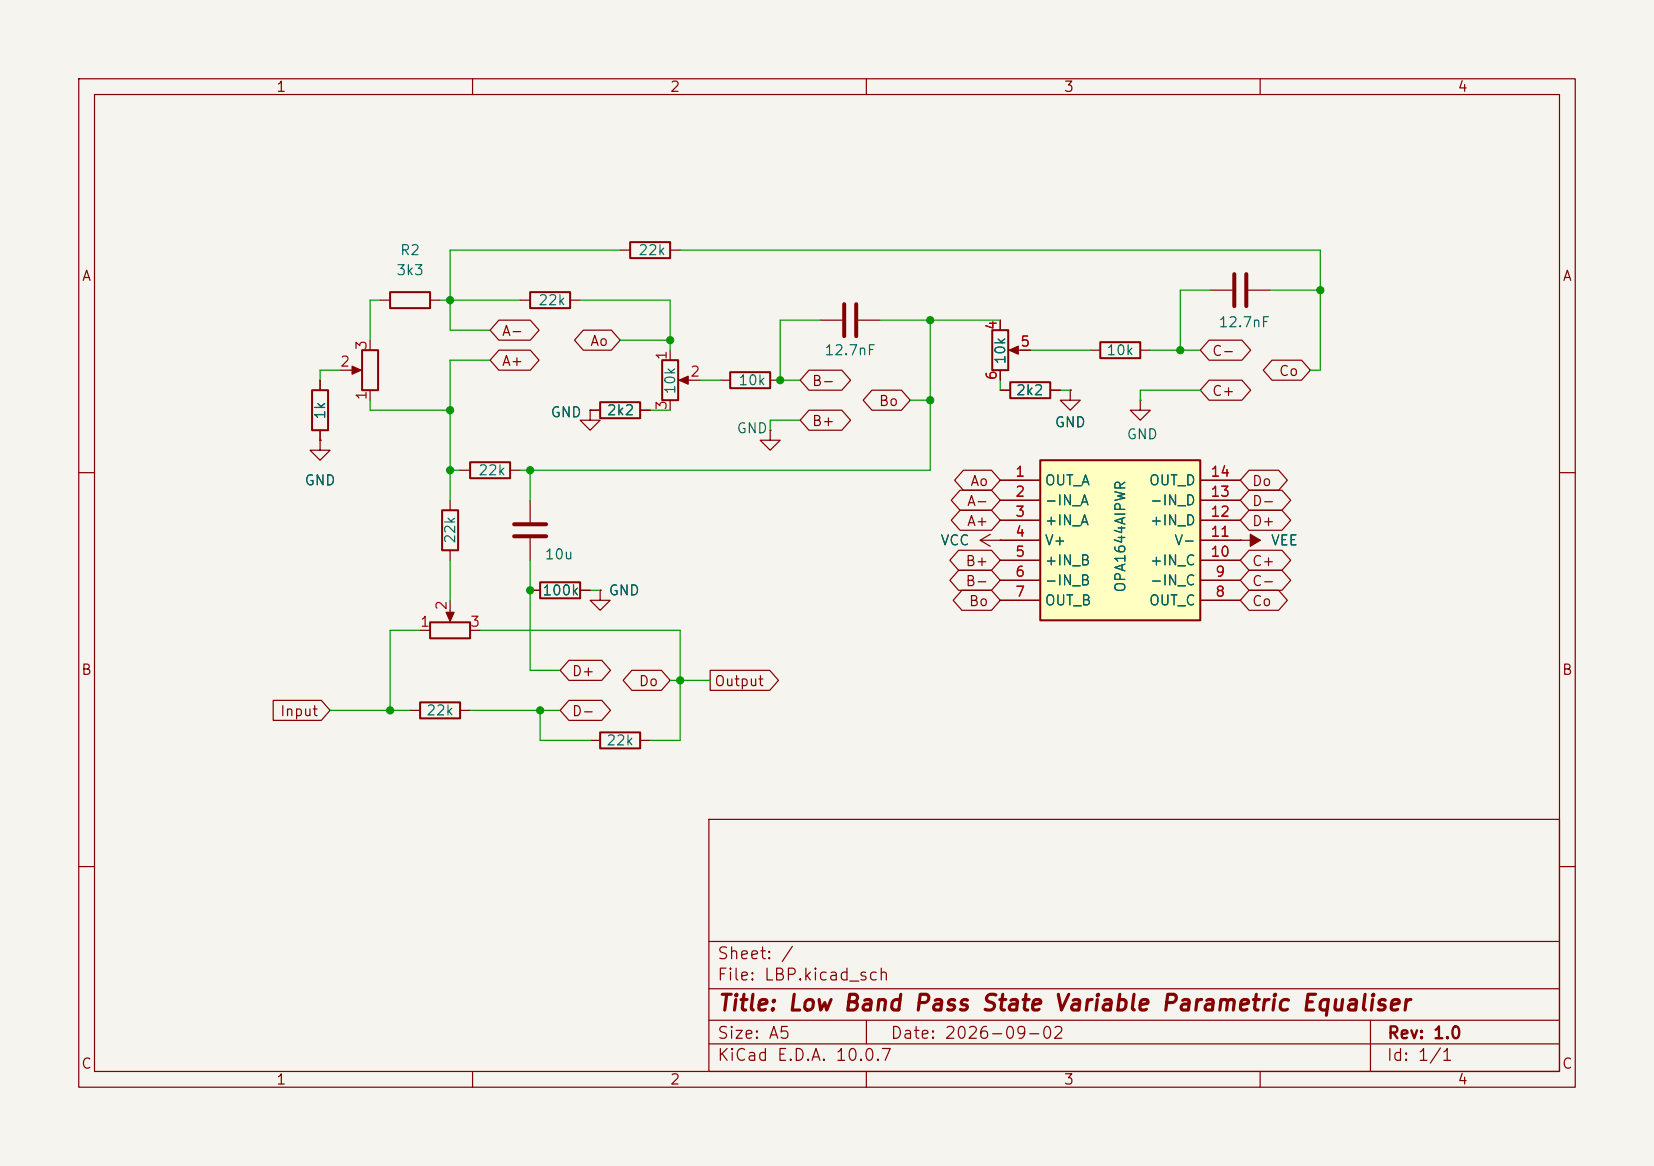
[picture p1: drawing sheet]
<svg xmlns="http://www.w3.org/2000/svg" width="210mm" height="148mm" viewBox="0 0 210 148" stroke-linecap="round" stroke-linejoin="round" font-family="sans-serif">
<path d="M0 0h210v148h-210z" fill="#f5f4ef" stroke="#f5f4ef" stroke-width=".13"/>
<g fill="none" stroke="#840000" stroke-width=".15">
<path d="M10 10h190v128h-190zM12 12h186v124h-186zM60 10v2M110 10v2M160 10v2M48.3 38.1h1.2M54.6 38.1h1.3M66 38.1h1.3M72.4 38.1h1.3M78.7 31.8h1.3M85.1 31.8h1.3M153.7 36.8h2.8"/>
<path d="M158.5 36.8h2.8M40.6 55.9v1.3h1.3l-1.3 1.2-1.2-1.2h1.2M40.6 55.9h.1M40.6 48.3v1.2M40.6 54.6v1.3M43.2 47h2.3M47 43.2v1.3M47 49.5v1.3M58.4 59.7h1.3M64.8 59.7h1.2M74.9 52.1v1.2h1.3l-1.3 1.3-1.2-1.3h1.2M74.9 52.1h.1"/>
<path d="M74.9 52.1h1.3M81.3 52.1h1.2M85.1 44.5v1.2M85.1 50.8v1.3M86.6 48.3h2.3M91.4 48.3h1.3M97.8 54.6v1.3h1.3l-1.3 1.3-1.3-1.3h1.3M97.8 54.6h.1M97.8 48.3h1.3M104.1 40.6h2.8M109 40.6h2.8M127 49.5h1.3"/>
<path d="M127 40.6v1.3M127 47v1.3M128.5 44.5h2.3M133.3 49.5h1.3M135.9 49.5v1.3h1.3l-1.3 1.3-1.3-1.3h1.3M135.9 49.5h.1M138.4 44.5h1.3M144.8 50.8v1.3h1.2l-1.2 1.2-1.3-1.2h1.3M144.8 50.8h.1M144.8 44.5h1.2M10 60h2M57.1 63.5v1.3"/>
<path d="M57.1 69.9v1.2M57.1 76.2v2.3M67.3 74.9h1.3M67.3 63.5v2.8M67.3 68.3v2.8M73.7 74.9h1.2M76.2 74.9v1.3h1.3l-1.3 1.3-1.3-1.3h1.3M76.2 74.9h.1M124.5 68.6l1.2 .7M124.5 68.6h2.5M125.7 67.8l-1.2 .8M127 68.6h.1"/>
<path d="M198 60h2M52.1 90.2h1.2M53.3 80h1.3M58.4 90.2h1.3M59.7 80h1.3M74.9 94h1.3M81.3 94h1.2M10 110h2M90 104h108v32h-108zM90 119.5h108M198 110h2M60 136v2"/>
<path d="M90 132.5h108M90 129.5h108M90 125.5h108M110 136v2M110 129.5v3M160 136v2M174 129.5v6.5"/>
</g>
<path d="M107.2 38.6v4.1M108.7 38.6v4.1M156.7 34.8v4.1M158.2 34.8v4.1M65.3 68.1h4M65.3 66.5h4" fill="none" stroke="#840000" stroke-width=".51"/>
<g fill="none" stroke="#840000" stroke-width=".25">
<path d="M49.5 37.1h5.1v2h-5.1zM67.3 37.1h5.1v2h-5.1zM80 30.7h5.1v2.1h-5.1zM39.6 49.5h2.1v5.1h-2.1zM46 44.5h2v5h-2zM59.7 58.7h5.1v2h-5.1zM76.2 51.1h5.1v2h-5.1zM84.1 45.7h2v5.1h-2zM92.7 47.2h5.1v2.1h-5.1zM126 41.9h2v5.1h-2zM128.3 48.5h5v2h-5zM139.7 43.4h5.1v2.1h-5.1z"/>
<path d="M54.6 79h5.1v2h-5.1zM56.1 64.8h2.1v5.1h-2.1zM68.6 73.9h5.1v2h-5.1zM53.3 89.2h5.1v2h-5.1zM76.2 93h5.1v2h-5.1z"/>
</g>
<g fill="#840000" stroke="#840000" stroke-width=".15">
<path d="M56.6 77.7h1.1l-.6 1.2z"/>
<path d="M128.1 44.5l1.2-.6v1.1z"/>
<path d="M86.2 48.3l1.2-.5v1z"/>
<path d="M44.7 46.5l1.1 .5-1.1 .5z"/>
</g>
<path d="M132.1 58.4h20.3v20.3h-20.3z" fill="#ffffc2"/>
<path d="M132.1 58.4h20.3v20.3h-20.3z" fill="none" stroke="#840000" stroke-width=".25"/>
<g fill="none" stroke="#840000" stroke-width=".15">
<path d="M40.6 55.9h.1M40.6 48.3v1.2M40.6 54.6v1.3M63.3 40.6h4l1.1 1.3-1.1 1.3h-4l-1.1-1.3zM63.3 44.4h4l1.1 1.3-1.1 1.3h-4l-1.1-1.3zM74.1 41.9h3.5l1.1 1.3-1.1 1.3h-3.5l-1.2-1.3zM74.9 52.1h.1M74.9 52.1h1.3M81.3 52.1h1.2M102.7 52.1h4.2l1.1 1.2-1.1 1.3h-4.2l-1.1-1.3zM102.7 47h4.2l1.1 1.3-1.1 1.2h-4.2l-1.1-1.2zM110.7 49.5h3.8l1.1 1.3-1.1 1.3h-3.8l-1.1-1.3z"/>
<path d="M122.3 59.7h3.6l1.1 1.3-1.1 1.2h-3.6l-1.1-1.2zM127 49.5h1.3M127 40.6v1.3M127 47v1.3M129.5 44.5h1.3M133.3 49.5h1.3M135.9 49.5h.1M153.5 43.2h4.2l1.1 1.3-1.1 1.2h-4.2l-1.1-1.2zM153.5 48.3h4.2l1.1 1.2-1.1 1.3h-4.2l-1.1-1.3zM158.6 59.7h3.7l1.2 1.3-1.2 1.2h-3.7l-1.1-1.2zM161.5 45.7h3.8l1.1 1.3-1.1 1.3h-3.8l-1.1-1.3zM67.3 74.9h1.3"/>
<path d="M73.7 74.9h1.2M76.2 74.9h.1M121.7 69.8h4.2l1.1 1.3-1.1 1.3h-4.2l-1.1-1.3zM121.7 72.4h4.2l1.1 1.3-1.1 1.2h-4.2l-1.1-1.2zM121.9 64.8h4l1.1 1.2-1.1 1.3h-4l-1.1-1.3zM121.9 62.2h4l1.1 1.3-1.1 1.3h-4l-1.1-1.3zM122.1 74.9h3.8l1.1 1.3-1.1 1.3h-3.8l-1.1-1.3zM127 68.6h.1M127 61h5.1M127 63.5h5.1M127 66h5.1M127 68.6h5.1"/>
<path d="M127 71.1h5.1M127 73.7h5.1M127 76.2h5.1M152.4 61h5.1M152.4 63.5h5.1M152.4 66h5.1M152.4 68.6h7.6M152.4 71.1h5.1M152.4 73.7h5.1M152.4 76.2h5.1M157.5 68.6h.1M158.6 62.2h4.2l1.1 1.3-1.1 1.3h-4.2l-1.1-1.3z"/>
<path d="M158.6 64.8h4.2l1.1 1.2-1.1 1.3h-4.2l-1.1-1.3zM158.6 69.8h4.2l1.1 1.3-1.1 1.3h-4.2l-1.1-1.3zM158.6 72.4h4.2l1.1 1.3-1.1 1.2h-4.2l-1.1-1.2zM158.6 74.9h3.7l1.2 1.3-1.2 1.3h-3.7l-1.1-1.3zM34.7 88.9h6.1l1.1 1.3-1.1 1.2h-6.1zM72.2 83.8h4.2l1.1 1.3-1.1 1.3h-4.2l-1.1-1.3zM72.2 88.9h4.2l1.1 1.3-1.1 1.2h-4.2l-1.1-1.2zM80.2 85.1h3.8l1.1 1.3-1.1 1.2h-3.8l-1.1-1.2zM90.2 85.1h7.5l1.1 1.3-1.1 1.2h-7.5z"/>
</g>
<path d="M158.7 67.8l1.3 .8-1.3 .7z" fill="#840000" stroke="#840000" stroke-width=".15"/>
<g fill="none" stroke="#009600" stroke-width=".15">
<path d="M48.3 38.1h-1.3v5.1M55.9 38.1h10.1M73.7 38.1h11.4v6.4M78.7 31.8h-21.6v10.1h5.1M86.4 31.8h81.2v15.2h-1.2M153.7 36.8h-3.8v7.7M161.3 36.8h6.3M43.2 47h-2.6v1.3M47 50.8v1.3h10.1M57.1 59.7h1.3M62.2 45.7h-5.1v17.8M67.3 59.7v3.8"/>
<path d="M78.7 43.2h6.4M82.5 52.1h2.6M88.9 48.3h2.5M101.6 53.3h-3.8v1.3M104.1 40.6h-5v7.7h2.5M111.8 40.6h15.2M115.6 50.8h2.5M118.1 40.6v19.1h-52.1M127 48.3v1.2M130.8 44.5h7.6M134.6 49.5h1.3M146 44.5h6.4"/>
<path d="M152.4 49.5h-7.6v1.3M57.1 71.1v5.1M67.3 71.1v14h3.8M74.9 74.9h1.3M41.9 90.2h10.2M53.3 80h-3.8v10.2M59.7 90.2h11.4M61 80h25.4v14h-3.9M68.6 90.2v3.8h6.3M85.1 86.4h5.1"/>
</g>
<g fill="#009600" stroke="#009600" stroke-width=".13">
<circle cx="118.1" cy="40.6" r=".46"/>
<circle cx="118.1" cy="50.8" r=".46"/>
<circle cx="85.1" cy="43.2" r=".46"/>
<circle cx="99.1" cy="48.3" r=".46"/>
<circle cx="68.6" cy="90.2" r=".46"/>
<circle cx="67.3" cy="74.9" r=".46"/>
<circle cx="86.4" cy="86.4" r=".46"/>
<circle cx="49.5" cy="90.2" r=".46"/>
<circle cx="57.1" cy="38.1" r=".46"/>
<circle cx="57.1" cy="52.1" r=".46"/>
<circle cx="57.1" cy="59.7" r=".46"/>
<circle cx="67.3" cy="59.7" r=".46"/>
<circle cx="167.6" cy="36.8" r=".46"/>
<circle cx="149.9" cy="44.5" r=".46"/>
</g>
<text font-size="2" fill="#840000" x="91" y="128.8">Title: Low Band Pass State Variable Parametric Equaliser</text>
<g font-size="1.5" fill="#840000">
<text x="91" y="124.8">File: LBP.kicad_sch</text>
<text x="91" y="122.1">Sheet: /</text>
<text x="91" y="135">KiCad E.D.A. 10.0.7</text>
<text x="91" y="132.2">Size: A5</text>
<text x="113" y="132.2">Date: 2026-09-02</text>
<text x="176" y="135">Id: 1/1</text>
<text x="176.1" y="132.2">Rev: 1.0</text>
</g>
<g font-size="1.3" fill="#840000">
<text x="35" y="12">1</text>
<text x="85" y="12">2</text>
<text x="135" y="12">3</text>
<text x="185" y="12">4</text>
<text x="10.3" y="36">A</text>
<text x="198.3" y="36">A</text>
<text x="63.6" y="43">A-</text>
<text x="63.6" y="46.8">A+</text>
<text x="74.8" y="44.2">Ao</text>
<text x="153.8" y="45.5">C-</text>
<text x="103" y="49.3">B-</text>
<text x="111.5" y="51.9">Bo</text>
<text x="153.8" y="50.6">C+</text>
<text x="162.3" y="48">Co</text>
<text x="103" y="54.4">B+</text>
<text x="122.7" y="64.6">A-</text>
<text x="123.1" y="62">Ao</text>
<text x="158.9" y="64.6">D-</text>
<text x="158.9" y="62">Do</text>
<text x="122.7" y="67.1">A+</text>
<text x="158.9" y="67.1">D+</text>
<text x="122.5" y="72.2">B+</text>
<text x="122.5" y="74.7">B-</text>
<text x="122.9" y="77.3">Bo</text>
<text x="158.9" y="72.2">C+</text>
<text x="158.9" y="74.7">C-</text>
<text x="158.9" y="77.3">Co</text>
<text x="10.2" y="86">B</text>
<text x="72.5" y="86.1">D+</text>
<text x="81" y="87.4">Do</text>
<text x="90.6" y="87.4">Output</text>
<text x="198.2" y="86">B</text>
<text x="35.5" y="91.2">Input</text>
<text x="72.5" y="91.2">D-</text>
<text x="10.2" y="136">C</text>
<text x="35" y="138">1</text>
<text x="85" y="138">2</text>
<text x="135" y="138">3</text>
<text x="185" y="138">4</text>
<text x="198.2" y="136">C</text>
</g>
<g font-size="1.3" fill="#006464">
<text x="50.2" y="35.3">3k3</text>
<text x="50.7" y="32.7">R2</text>
<text x="81" y="32.7">22k</text>
<text x="68.3" y="39.1">22k</text>
<text x="154.6" y="41.9">12.7nF</text>
<text x="104.6" y="45.4">12.7nF</text>
<text x="128" y="46.4" transform="rotate(-90 128 46.4)">10k</text>
<text x="140.4" y="45.4">10k</text>
<text x="41.6" y="53.4" transform="rotate(-90 41.6 53.4)">1k</text>
<text x="69.8" y="53.3">GND</text>
<text x="76.9" y="53">2k2</text>
<text x="86.1" y="50.2" transform="rotate(-90 86.1 50.2)">10k</text>
<text x="93.7" y="49.2">10k</text>
<text x="128.9" y="50.5">2k2</text>
<text x="93.4" y="55.3">GND</text>
<text x="133.8" y="54.6">GND</text>
<text x="143" y="56.1">GND</text>
<text x="38.6" y="61.9">GND</text>
<text x="60.6" y="60.7">22k</text>
<text x="132.6" y="61.9">OUT_A</text>
<text x="132.6" y="64.5">-IN_A</text>
<text x="145.8" y="61.9">OUT_D</text>
<text x="145.9" y="64.5">-IN_D</text>
<text x="58.1" y="69.1" transform="rotate(-90 58.1 69.1)">22k</text>
<text x="69.1" y="71.3">10u</text>
<text x="119.3" y="69.5">VCC</text>
<text x="132.6" y="67">+IN_A</text>
<text x="132.6" y="69.5">V+</text>
<text x="145.9" y="67">+IN_D</text>
<text x="149" y="69.5">V-</text>
<text x="161.3" y="69.5">VEE</text>
<text x="68.8" y="75.9">100k</text>
<text x="77.2" y="75.9">GND</text>
<text x="132.6" y="72.1">+IN_B</text>
<text x="132.6" y="74.6">-IN_B</text>
<text x="132.6" y="77.2">OUT_B</text>
<text x="143.2" y="75.3" transform="rotate(-90 143.2 75.3)">OPA1644AIPWR</text>
<text x="145.8" y="77.2">OUT_C</text>
<text x="145.9" y="74.6">-IN_C</text>
<text x="145.9" y="72.1">+IN_C</text>
<text x="54" y="91.1">22k</text>
<text x="76.9" y="94.9">22k</text>
</g>
<g font-size="1.3" fill="#a90000">
<text x="43.1" y="46.9">2</text>
<text x="46.9" y="44.5" transform="rotate(-90 46.9 44.5)">3</text>
<text x="85" y="45.8" transform="rotate(-90 85 45.8)">1</text>
<text x="126.9" y="42" transform="rotate(-90 126.9 42)">4</text>
<text x="129.4" y="44.3">5</text>
<text x="46.9" y="50.9" transform="rotate(-90 46.9 50.9)">1</text>
<text x="85" y="52.2" transform="rotate(-90 85 52.2)">3</text>
<text x="87.5" y="48.1">2</text>
<text x="126.9" y="48.4" transform="rotate(-90 126.9 48.4)">6</text>
<text x="128.8" y="60.8">1</text>
<text x="128.8" y="63.4">2</text>
<text x="128.8" y="65.9">3</text>
<text x="153.6" y="65.9">12</text>
<text x="153.6" y="63.4">13</text>
<text x="153.6" y="60.8">14</text>
<text x="128.8" y="68.4">4</text>
<text x="128.8" y="71">5</text>
<text x="153.6" y="71">10</text>
<text x="153.6" y="68.4">11</text>
<text x="57" y="77.6" transform="rotate(-90 57 77.6)">2</text>
<text x="128.8" y="73.5">6</text>
<text x="128.8" y="76.1">7</text>
<text x="154.2" y="76.1">8</text>
<text x="154.2" y="73.5">9</text>
<text x="53.2" y="79.9">1</text>
<text x="59.6" y="79.9">3</text>
</g>
</svg>
